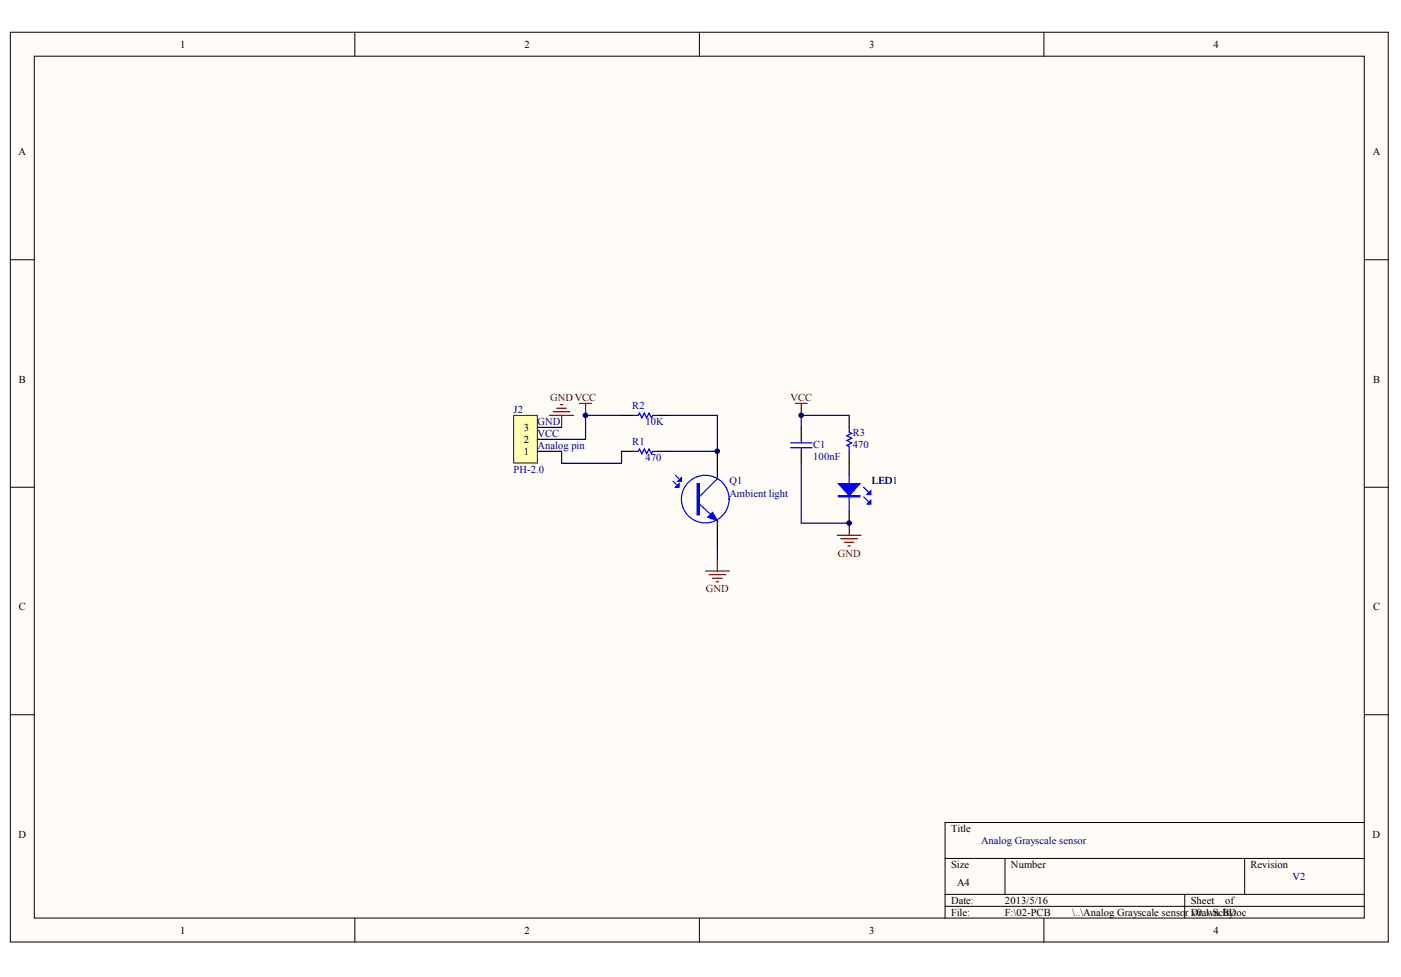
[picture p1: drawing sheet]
<svg xmlns="http://www.w3.org/2000/svg" width="287mm" height="200mm" viewBox="0 0 287 200" stroke-linecap="round" stroke-linejoin="round" font-family="sans-serif">
<g fill="#fffcf8" stroke="#000" stroke-width=".2">
<path d="M2.1 6.6h282.1v186.3h-282.1z"/>
<path d="M7 11.5h272.3v176.5h-272.3z"/>
</g>
<g fill="none" stroke="#000" stroke-width=".2">
<path d="M72.6 6.6v4.9M143.2 6.6v4.9M213.7 6.6v4.9M2.1 53.2h4.9M279.3 53.2h4.9M2.1 99.8h4.9M279.3 99.8h4.9M2.1 146.3h4.9M279.3 146.3h4.9M193.5 175.8h85.8M205.7 175.8v7.3M254.8 175.8v7.3"/>
<path d="M279.3 168.4h-85.8v19.6M72.6 188v4.9M143.2 188v4.9M193.5 183.1h85.8M193.5 185.6h85.8M213.7 188v4.9M242.5 183.1v4.9"/>
</g>
<path d="M127.2 92.4h2.5M127.2 85h2.5M134.6 92.4h2.4M134.6 85h2.4M146.9 92.4v4.9M164 87.5v2.5M164 92.4v2.5M173.8 85v2.5M173.8 92.4v4.9M146.9 107.1v4.9M173.8 104.7v2.4" fill="none" stroke="#000" stroke-width=".25"/>
<g fill="none" stroke="#00f" stroke-width=".25">
<path d="M129.7 92.4h1l.2-.5 .5 1 .5-1 .5 1 .5-1 .5 1 .2-.5h1M129.7 85h1l.2-.4 .5 .9 .5-.9 .5 .9 .5-.9 .5 .9 .2-.5h1M137.8 98.5l.7 .8M138.3 97.3l.7 .7M146.9 97.3v.7l-3.7 3.7M161.8 91.7h4.4M161.8 90.7h4.4M164 90v.7M164 91.7v.7M173.8 87.5v1l.5 .2-.9 .5 .9 .5-.9 .5 .9 .5-.9 .5 .4 .2v1M173.8 97.3v7.4M176.8 99.8l1 .9"/>
<path d="M143.2 103.2l3.7 3.4v.8M176.8 101.7l1 1"/>
<circle cx="144.4" cy="102.2" r="4.9"/>
</g>
<g fill="#00f" stroke="#00f" stroke-width=".25">
<path d="M144.9 105.9l1-1 1 1.7z"/>
<path d="M138.8 98.5l.7-.7v.7z"/>
<path d="M138.3 99.8l.7-.8v.8z"/>
<path d="M171.6 99h4.5l-2.3 2.5z"/>
<path d="M177.5 103.2l.8-.7v.7z"/>
<path d="M177.5 101.2l.8-.7v.7z"/>
<path d="M142.7 99h.5v6.4h-.5z" fill-rule="evenodd"/>
<path d="M171.6 101.5h4.5v.2h-4.5z" fill-rule="evenodd"/>
</g>
<g fill="none" stroke="#800000" stroke-width=".25">
<path d="M112.5 85h4.9M113.2 84.3h3.5M114 83.6h1.9M114.7 82.8h.5M115 85v2.5M118.6 82.6h2.5M119.9 82.6v2.4M162.8 82.6h2.5M164 82.6v2.4M144.4 116.9h4.9M145.1 117.7h3.5M145.9 118.4h1.9"/>
<path d="M146.6 119.1h.5M146.9 114.5v2.4M171.4 109.6h4.9M172.1 110.3h3.5M172.9 111h1.9M173.6 111.8h.5M173.8 107.1v2.5"/>
</g>
<path d="M115 92.4v2.5h12.2v-2.5M137 85h9.9v7.4h-9.9M164 94.9v12.2h9.8M173.8 85h-9.8v2.5M146.9 112v2.5" fill="none" stroke="#000080" stroke-width=".25"/>
<path d="M105.2 85h4.8v9.8h-4.8z" fill="#ffffb0" stroke="#800000" stroke-width=".2"/>
<path d="M110.1 92.4h4.9M110.1 90h4.9M110.1 87.5h4.9" fill="none" stroke="#000" stroke-width=".25"/>
<path d="M127.2 85h-7.3v5h-4.9" fill="none" stroke="#000080" stroke-width=".25"/>
<g fill="#000080" stroke="#000080" stroke-width=".2">
<circle cx="119.8" cy="85" r=".47"/>
<circle cx="146.8" cy="92.4" r=".47"/>
<circle cx="164" cy="85" r=".47"/>
<circle cx="173.8" cy="107.1" r=".47"/>
</g>
<g font-size="2.2">
<text x="36.9" y="9.8">1</text>
<text x="107.4" y="9.8">2</text>
<text x="177.9" y="9.8">3</text>
<text x="248.5" y="9.8">4</text>
<text x="3.8" y="31.8">A</text>
<text x="281" y="31.8">A</text>
<text x="3.9" y="78.4">B</text>
<text x="281.1" y="78.4">B</text>
<text x="107.2" y="88.2">3</text>
<text x="107.2" y="93.1">1</text>
<text x="107.2" y="90.7">2</text>
<text x="3.9" y="125">C</text>
<text x="281.1" y="125">C</text>
<text x="3.8" y="171.5">D</text>
<text x="194.7" y="170.3">Title</text>
<text x="281" y="171.5">D</text>
<text x="194.7" y="177.7">Size</text>
<text x="207" y="177.7">Number</text>
<text x="256" y="177.7">Revision</text>
<text x="194.7" y="185">Date:</text>
<text x="195.9" y="181.4">A4</text>
<text x="205.7" y="185">2013/5/16</text>
<text x="243.8" y="185">Sheet</text>
<text x="250.8" y="185">of</text>
<text x="36.9" y="191.2">1</text>
<text x="107.4" y="191.2">2</text>
<text x="177.9" y="191.2">3</text>
<text x="194.7" y="187.5">File:</text>
<text x="205.7" y="187.5">F:\02-PCB</text>
<text x="219.5" y="187.5">\..\Analog Grayscale sensor v0.1.ScBy:</text>
<text x="243.8" y="187.5">Drawn hDoc</text>
<text x="248.5" y="191.2">4</text>
</g>
<g font-size="2.2" fill="#800000">
<text x="112.6" y="82.1">GND VCC</text>
<text x="161.8" y="82.1">VCC</text>
<text x="171.5" y="113.9">GND</text>
<text x="144.5" y="121.3">GND</text>
</g>
<g font-size="2.2" fill="#000080">
<text x="129.4" y="83.8">R2</text>
<text x="105.2" y="84.6">J2</text>
<text x="110.1" y="89.5">VCC</text>
<text x="110.1" y="87">GND</text>
<text x="132.1" y="87">10K</text>
<text x="174.6" y="89.2">R3</text>
<text x="110.1" y="91.9">Analog pin</text>
<text x="129.4" y="91.2">R1</text>
<text x="132.1" y="94.4">470</text>
<text x="166.5" y="91.7">C1</text>
<text x="166.5" y="94.1">100nF</text>
<text x="174.6" y="91.7">470</text>
<text x="105.2" y="96.8">PH-2.0</text>
<text x="149.3" y="99">Q1</text>
<text x="149.3" y="101.7">Ambient light</text>
<text x="178.5" y="99">LED1</text>
<text x="200.8" y="172.8">Analog Grayscale sensor</text>
<text x="264.6" y="180.2">V2</text>
</g>
</svg>
